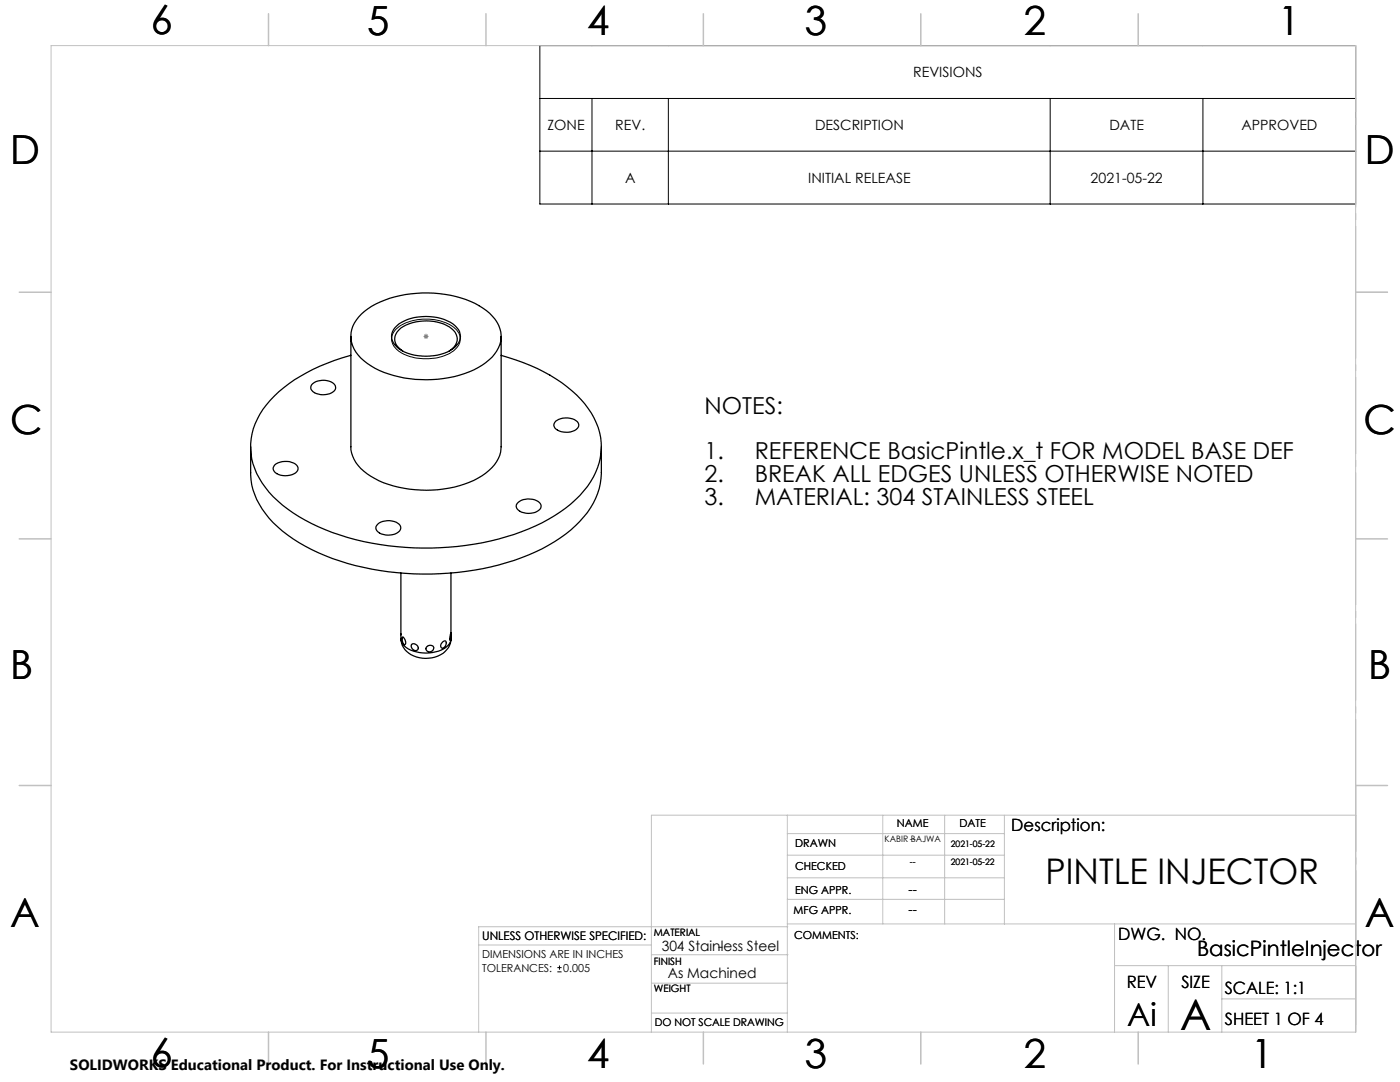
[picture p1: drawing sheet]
<svg xmlns="http://www.w3.org/2000/svg" width="279mm" height="216mm" viewBox="0 0 279 216" stroke-linecap="round" stroke-linejoin="round" font-family="sans-serif">
<path d="M107.7 9.1h162.8v31.6h-162.8zM107.7 19.6h162.8M118.1 19.6v21.1M133.4 19.6v21.1M209.6 19.6v21.1M240.1 19.6v21.1M107.7 30.2h162.8M79 65.7a9.9 9.9 0 0 1 12 0 2.78 2.78 0 0 1-.9 4.6 10.3 10.3 0 0 1-10.9-.5 2.62 2.62 0 0 1-.2-4.1zM111.2 193.9h.9M111.2 193.1h.9M111.7 192.7v.8" fill="none" stroke="#000" stroke-width=".2"/>
<path d="M84.5 67.1h1M84.7 66.8l.7 .7M85 66.6v1M85.4 66.8l-.7 .7" fill="none" stroke="#808080" stroke-width=".2"/>
<path d="M270.6 9.1v49.2M270.6 58.3v49.2M270.6 107.5v49.2M270.6 156.7v49.2" fill="none" stroke="#c0c0c0" stroke-width=".2" stroke-dasharray="15.2 1.3 1.3 1.3" stroke-dashoffset="2.1"/>
<g fill="none" stroke="#c0c0c0" stroke-width=".2">
<path d="M10.2 9.1h260.3v196.9h-260.3zM270.5 58.3h6.4M270.5 156.7h6.4M157.1 162.7v43.3M157.1 175.2h43.3M157.1 170.6h43.3M157.1 166.3h43.3M157.1 179.5h43.3M176.2 162.7v21.7M188.5 162.7v21.7M200.4 162.7v21.7M270.6 162.7h-140.6v43.3"/>
<path d="M95.5 188.6h34.5M130 196.2h27.1M130 190.5h27.3M157.1 184.4h113.4M157.2 184.9h-61.7v21.1M222.4 184.4v21.6M222.4 192.7h48.1M233.2 192.7v13.3M243.8 199.3h26.7M243.8 192.7v13.3M130 202.1h27.1"/>
</g>
<g fill="none" stroke="#c0c0c0" stroke-width=".3">
<path d="M53.6 2.8v6.3M97 2.8v6.3M140.4 2.8v6.3M183.8 2.8v6.3M227.2 2.8v6.3M3.8 58.3h6.4M270.5 58.3h6.4M3.8 107.5h6.4M270.5 107.5h6.4M3.8 156.7h6.4M270.5 156.7h6.4M53.6 206v6.3"/>
<path d="M97 206v6.3M140.4 206v6.3M183.8 206v6.3M227.2 206v6.3"/>
</g>
<g fill="none" stroke="#000" stroke-width=".25">
<path d="M62.4 76.6a3.4 3.4 0 0 1 4.5 .3 1.09 1.09 0 0 1-.7 1.5 3.3 3.3 0 0 1-4.1-.8 1.02 1.02 0 0 1 .3-1zM70 67.1v22a7.1 7.1 0 0 0 4 5.9 23.4 23.4 0 0 0 17.7 1.9 12.2 12.2 0 0 0 7.7-5.4 4.9 4.9 0 0 0 .6-2.4v-22M70 70.9a34 34 0 0 0-16.1 9 12.8 12.8 0 0 0-1.6 16.5 27.1 27.1 0 0 0 12.6 9.3 56.4 56.4 0 0 0 42-.7 24.1 24.1 0 0 0 11.5-9.8 12.6 12.6 0 0 0-1.7-14.6 31 31 0 0 0-15.3-9.3l-1.4-.4M72.1 62.7a18.8 18.8 0 0 1 12.2-4.2 19.8 19.8 0 0 1 13.4 4 5.8 5.8 0 0 1-.1 9.3 19.2 19.2 0 0 1-12.4 4 20.6 20.6 0 0 1-11.9-3.3 6.4 6.4 0 0 1-3.1-6.8 6.8 6.8 0 0 1 1.9-3zM78.8 65.4a8.9 8.9 0 0 1 7.7-2.1 6.2 6.2 0 0 1 5.2 2.9 2.82 2.82 0 0 1-1.3 3.4 10.5 10.5 0 0 1-10.8 0 2.72 2.72 0 0 1-.8-4.2zM80.4 70.1a2.64 2.64 0 0 1-1.4-3.5 6.3 6.3 0 0 1 5.3-2.5 7.6 7.6 0 0 1 6.5 2.2 2.63 2.63 0 0 1-1.2 3.8M50 89.1v5.2a14.4 14.4 0 0 0 5.4 10.8 38.7 38.7 0 0 0 18.8 8.5 56.4 56.4 0 0 0 32.7-3.5 24.1 24.1 0 0 0 11.5-9.7 12.7 12.7 0 0 0 1.6-6.1v-5.2M54.9 92.7a3.5 3.5 0 0 1 4.5 .4 1.2 1.2 0 0 1-1.1 1.6 3.1 3.1 0 0 1-3.7-.9 .96 .96 0 0 1 .3-1.1zM110.9 84.1a3.5 3.5 0 0 1 4.5 .3 1.2 1.2 0 0 1-1.1 1.6 3.1 3.1 0 0 1-3.7-.9 .96 .96 0 0 1 .3-1zM75.4 104.6a3.4 3.4 0 0 1 4.5 .3 1.24 1.24 0 0 1-1.1 1.7 3.3 3.3 0 0 1-3.7-.9 .88 .88 0 0 1 .3-1.1zM80 114.3v13.1M90 114.3v13.1"/>
<path d="M103.4 100.3a3.4 3.4 0 0 1 4.5 .3 1.07 1.07 0 0 1-.7 1.5 3.3 3.3 0 0 1-4.1-.8 .88 .88 0 0 1 .3-1zM80 127.4a4.3 4.3 0 0 0 4.3 3.9 5.1 5.1 0 0 0 5.6-3l.1-.9M80 127.4a3.2 3.2 0 0 0 3.1 2.7 7.2 7.2 0 0 0 6.2-1.2 1.81 1.81 0 0 0 .7-1.5M80.3 127.1h.1l.3 .4a.91 .91 0 0 1 .1 1.1 1.31 1.31 0 0 1-.5-1.5zM82.1 128.6a.83 .83 0 0 1 1 .1 .83 .83 0 0 1 .2 1 .87 .87 0 0 1-.9-.1 .87 .87 0 0 1-.3-1zM85.2 129a.76 .76 0 0 1 .8-.2 .76 .76 0 0 1 .5 .6 .74 .74 0 0 1-.8 .7 .74 .74 0 0 1-.6-.9zM88.3 128.1l.2-.1a.37 .37 0 0 1 .5 0 .37 .37 0 0 1 0 .5l-.2 .5a.49 .49 0 0 1-.7 .3 .49 .49 0 0 1-.1-.8zM90 126.2l-.1 1.6a2.11 2.11 0 0 1 .1-1.6z"/>
</g>
<text font-size="8.5" x="235.5" y="205.4">A</text>
<g font-size="8">
<text x="30.1" y="6.8">6</text>
<text x="73.3" y="6.9">5</text>
<text x="117.2" y="6.9">4</text>
<text x="160.6" y="6.9">3</text>
<text x="204.3" y="6.9">2</text>
<text x="255.1" y="6.9">1</text>
<text x="2.1" y="32.7">D</text>
<text x="272.4" y="32.7">D</text>
<text x="2.1" y="86.5">C</text>
<text x="272.1" y="86.5">C</text>
<text x="2.1" y="135.6">B</text>
<text x="273.1" y="135.6">B</text>
<text x="2.1" y="185.1">A</text>
<text x="272.4" y="185.1">A</text>
<text x="30.1" y="212.9">6</text>
<text x="73.3" y="213">5</text>
<text x="117.2" y="213">4</text>
<text x="160.6" y="213">3</text>
<text x="204.3" y="213">2</text>
<text x="249.7" y="213">1</text>
</g>
<text font-size="7.1" x="208.6" y="176.4">PINTLE INJECTOR</text>
<text font-size="6.3" x="225" y="204.6">Ai</text>
<g font-size="4.7">
<text x="140.6" y="82.6">NOTES:</text>
<text x="140.6" y="91.6">1.</text>
<text x="150.6" y="91.6">REFERENCE BasicPintle.x_t FOR MODEL BASE DEF</text>
<text x="140.6" y="96.2">2.</text>
<text x="140.6" y="100.7">3.</text>
<text x="150.6" y="96.2">BREAK ALL EDGES UNLESS OTHERWISE NOTED</text>
<text x="150.6" y="100.7">MATERIAL: 304 STAINLESS STEEL</text>
</g>
<text font-size="4.2" x="238.9" y="190.8">BasicPintleInjector</text>
<g font-size="3.4">
<text x="201.8" y="165.9">Description:</text>
<text x="223.2" y="187.6">DWG. NO.</text>
<text x="224.9" y="197.2">REV</text>
<text x="235.8" y="197.2">SIZE</text>
<text x="244.4" y="198.4">SCALE: 1:1</text>
<text x="244.4" y="204.6">SHEET 1 OF 4</text>
</g>
<text font-size="3" x="14" y="213.5">SOLIDWORKS Educational Product. For Instructional Use Only.</text>
<g font-size="2.8">
<text x="182.2" y="15.4">REVISIONS</text>
<text x="109.3" y="26">ZONE</text>
<text x="122.8" y="26">REV.</text>
<text x="162.7" y="26">DESCRIPTION</text>
<text x="221.4" y="26">DATE</text>
<text x="247.7" y="26">APPROVED</text>
<text x="124.8" y="36.5">A</text>
<text x="161.3" y="36.5">INITIAL RELEASE</text>
<text x="217.7" y="36.5">2021-05-22</text>
<text x="132.1" y="189.7">304 Stainless Steel</text>
<text x="143.3" y="189.7">-</text>
<text x="133.3" y="195.1">As Machined</text>
</g>
<g font-size="2.5">
<text x="181.3" y="178.3">--</text>
<text x="181.3" y="182.3">--</text>
</g>
<text font-size="2.4" x="96.2" y="187.5">UNLESS OTHERWISE SPECIFIED:</text>
<g font-size="2.2">
<text x="179" y="165.1">NAME</text>
<text x="191.5" y="165.1">DATE</text>
<text x="158.7" y="169">DRAWN</text>
<text x="158.7" y="173.5">CHECKED</text>
<text x="158.7" y="178.3">ENG APPR.</text>
<text x="158.4" y="182.4">MFG APPR.</text>
<text x="96.2" y="191.2">DIMENSIONS ARE IN INCHES</text>
<text x="158.5" y="187.4">COMMENTS:</text>
<text x="96.2" y="193.9">TOLERANCES:</text>
<text x="112.4" y="193.9">0.005</text>
</g>
<text font-size="2.1" x="130.7" y="204.6">DO NOT SCALE DRAWING</text>
<g font-size="2">
<text x="130.5" y="186.8">MATERIAL</text>
<text x="130.5" y="192.5">FINISH</text>
<text x="130.5" y="198">WEIGHT</text>
</g>
<g font-size="1.8">
<text x="176.5" y="168">KABIR BAJWA</text>
<text x="181.6" y="168">--</text>
<text x="181.6" y="172.6">--</text>
<text x="189.7" y="172.6">2021-05-22</text>
<text x="189.8" y="169">2021-05-22</text>
</g>
</svg>
